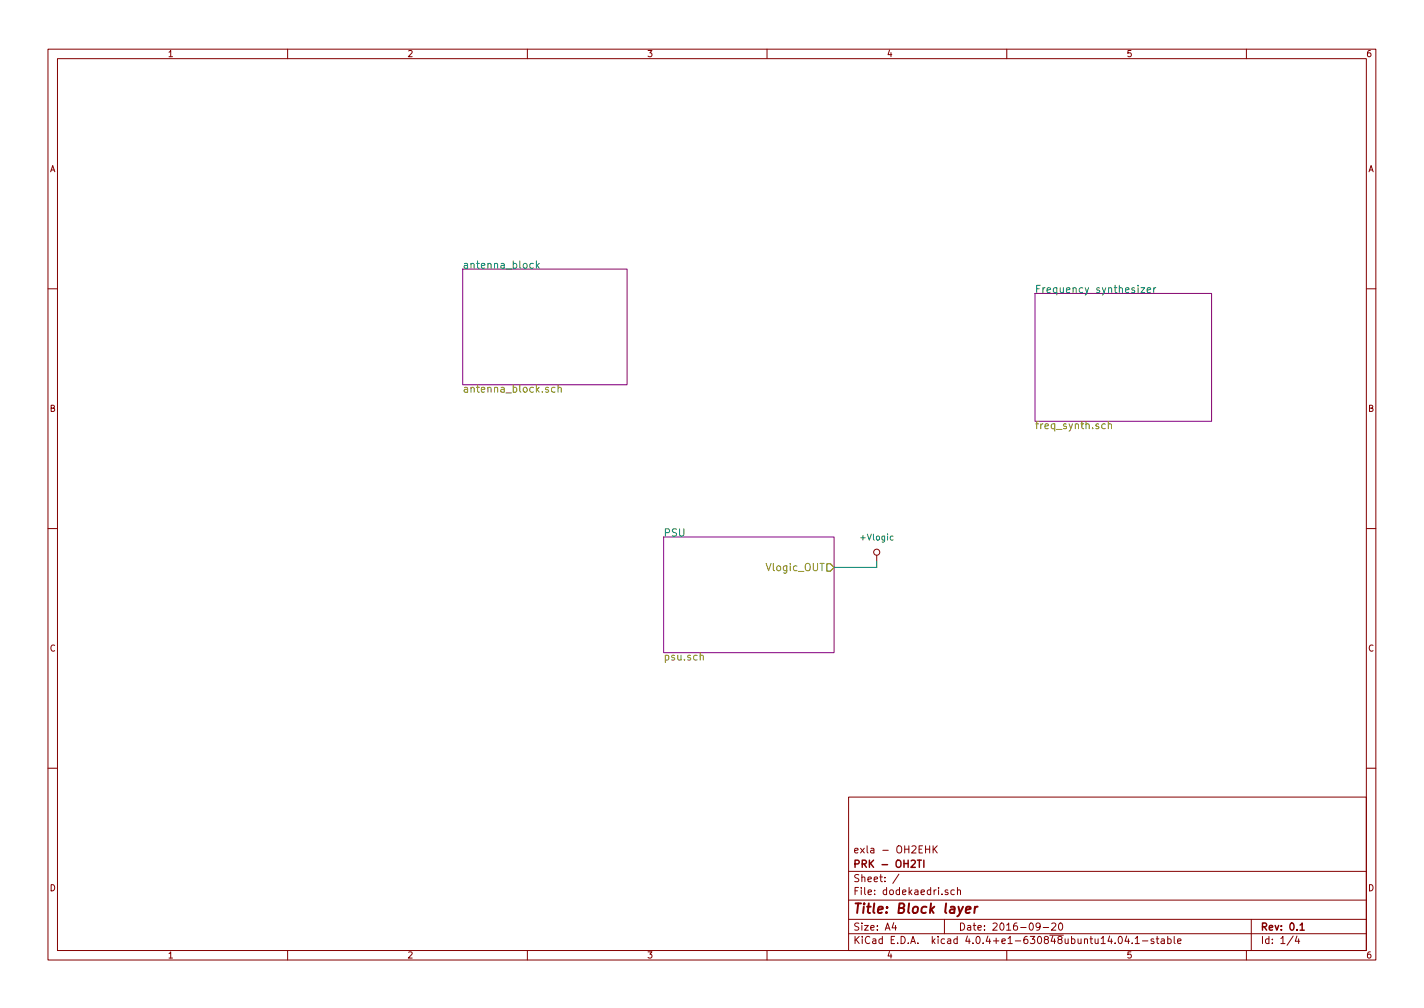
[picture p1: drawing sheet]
<svg xmlns="http://www.w3.org/2000/svg" width="297mm" height="210mm" viewBox="0 0 297 210" stroke-linecap="round" stroke-linejoin="round" font-family="sans-serif">
<g fill="none" stroke="#840000" stroke-width=".21">
<path d="M10 10.3h277v189.9h-277zM12 12.2h273v186.1h-273zM60 10.3v1.9M110 10.3v1.9M160 10.3v1.9M210 10.3v1.9M260 10.3v1.9M10 60.2h2M285 60.2h2M10 110.3h2M182.9 115.8v1.3M285 110.3h2"/>
<path d="M10 160.2h2M177 166.3h108v32h-108zM193.1 176.4v1.5M193.1 177.1h.8M193.9 176.4v1.5M194.6 176.4v1.5M194.8 177.1l.7 .8M195.5 176.4l-.9 .9M285 160.2h2M60 198.3v1.9M110 198.3v1.9M160 198.3v1.9"/>
<path d="M177 194.8h108M177 191.8h108M177 187.8h108M177 181.8h108M186.4 192.5l-.3 1h.9M186.8 193v1M187.5 182.3l-1.3 2M197 191.8v3M197.7 185.7l-.3-.1-.3 .2 .1 .2 .5 .2v.3h-.6M199.1 185.7l-.5-.1-.3 .3 .1 .6 .2 .1 .5-.1M199.7 185.7l.2-.1 .4 .1 .1 .9M199.7 185.1v1.5"/>
<path d="M210 198.3v1.9M217 193.2l-.3 .3h-.3l-.3-.3v-.4l.3-.3h.3l.3 .3a1.01 1.01 0 0 1-.5 1.2h-.2M217.6 193.5h1.1M219.4 192.7l.6-.2 .2 .5-.9 1h.9M221 192.7l.2-.2a.8 .8 0 0 1 .5 .8 .8 .8 0 0 1-.5 .7l-.4-.5zM233.4 195.5l.2-.2a.8 .8 0 0 1 .5 .8 .8 .8 0 0 1-.5 .7l-.4-.5zM235 195.2l-.3 1.1h.9M235.4 195.8v1M236.2 196.7v.1M236.8 195.8l.4-.5v1.5M236.8 196.8h.9M238.3 196.3h1.1"/>
<path d="M240.7 195.9l-.4-.1-.2 .2 .1 .3 .5 .1v.3h-.6M241.2 195.8h.5M241.4 195.3v1.3l.3 .2M242.2 195.9h.6l.1 .9M242.9 196.2l-.5 .1-.2 .2 .2 .3 .5-.1M243.6 195.9l.4-.1 .3 .3-.1 .6h-.6M243.6 195.3v1.5M244.9 195.3v1.3l.2 .2M245.6 196.3l.8-.1-.1-.3-.4-.1-.3 .2 .1 .7h.6M260 198.3v1.9M261 191.8v6.5M269.7 195.2l-1.2 2"/>
<path d="M270.5 195.2l-.3 1.1h.9M270.9 195.8v1"/>
<circle cx="182.9" cy="115.2" r=".63"/>
</g>
<path d="M191.4 179.4h.8M191.8 179.4v1.5M192.7 179.4v1.5M271.2 193l.4-.5v1.5M271.2 194h.9" fill="none" stroke="#840000" stroke-width=".3"/>
<path d="M201.5 189.8l1-.2-.1-.4-.6-.1-.3 .3v.9h.8M203.4 189.1l-.2 1.3M203.9 189.1l-.3 .1-.3 .3" fill="none" stroke="#840000" stroke-width=".41"/>
<path d="M96.5 56.1h34.3v24.2h-34.3zM215.9 61.2h36.8v26.7h-36.8zM138.4 112h35.6v24.1h-35.6z" fill="none" stroke="#840084" stroke-width=".21"/>
<path d="M111.3 55l-.5-.1-.3 .3 .2 .7h.6M111.9 54.4v1.6M112 55.4l.5 .6M112.5 54.9l-.6 .6M238 60h.8l-.8 1h.8M239.3 60.5l.7-.1v-.3l-.5-.1-.2 .2 .1 .8h.6M240.7 60v1M241.1 60l-.4 .3M186.3 111.9l-.4-.1-.2 .3 .1 .5h.5" fill="none" stroke="#008484" stroke-width=".21"/>
<path d="M115.8 80.9l-.5-.1-.3 .3 .2 .6h.6M116.4 80.9h.1a.36 .36 0 0 1 .6 .1v.8M116.4 80.3v1.5M230.6 88.5l-.5-.1-.3 .3 .2 .7h.6M231.2 88.6l.1-.1a.36 .36 0 0 1 .6 .1v.8M231.2 87.9v1.5M146 136.8l.1-.1a.36 .36 0 0 1 .6 .2v.8" fill="none" stroke="#848400" stroke-width=".21"/>
<path d="M172.5 117.6h.7l.8 .8-.8 .7h-.7z" fill="none" stroke="#848400" stroke-width=".25"/>
<path d="M182.9 117.1v1.3h-8.9" fill="none" stroke="#008400" stroke-width=".21"/>
<text font-size="2.8" fill="#840000" x="178" y="190.5">Title: Block layer</text>
<g font-size="2.1" fill="#008484">
<text x="96.5" y="56">antenna_block</text>
<text x="215.9" y="61.1">Frequency synthesizer</text>
<text x="138.4" y="111.9">PSU</text>
</g>
<g font-size="2.1" fill="#848400">
<text x="96.5" y="81.9">antenna_block.sch</text>
<text x="215.9" y="89.5">freq_synth.sch</text>
<text x="160" y="119.1">Vlogic_OUT</text>
<text x="138.4" y="137.8">psu.sch</text>
</g>
<g font-size="2.1" fill="#840000">
<text x="178" y="178">exla - OH2EHK</text>
<text x="178" y="184">Sheet: /</text>
<text x="178" y="181">PRK - OH2TI</text>
<text x="178" y="186.7">File: dodekaedri.sch</text>
<text x="178" y="196.9">KiCad E.D.A. kicad 4.0.4+e1-630848ubuntu14.04.1-stable</text>
<text x="178" y="194.1">Size: A4</text>
<text x="200" y="194.1">Date: 2016-09-20</text>
<text x="263" y="194.1">Rev: 0.1</text>
<text x="263" y="196.9">Id: 1/4</text>
</g>
<g font-size="1.8" fill="#840000">
<text x="35" y="11.9">1</text>
<text x="85" y="11.9">2</text>
<text x="135" y="11.9">3</text>
<text x="185" y="11.9">4</text>
<text x="235" y="11.9">5</text>
<text x="285" y="11.9">6</text>
<text x="10.4" y="35.9">A</text>
<text x="285.4" y="35.9">A</text>
<text x="10.4" y="85.9">B</text>
<text x="285.4" y="85.9">B</text>
<text x="10.4" y="135.9">C</text>
<text x="285.4" y="135.9">C</text>
<text x="10.4" y="185.9">D</text>
<text x="285.4" y="185.9">D</text>
<text x="35" y="199.9">1</text>
<text x="85" y="199.9">2</text>
<text x="135" y="199.9">3</text>
<text x="185" y="199.9">4</text>
<text x="235" y="199.9">5</text>
<text x="285" y="199.9">6</text>
</g>
<text font-size="1.8" fill="#008484" x="179.7" y="112.7">+Vlogic</text>
</svg>
